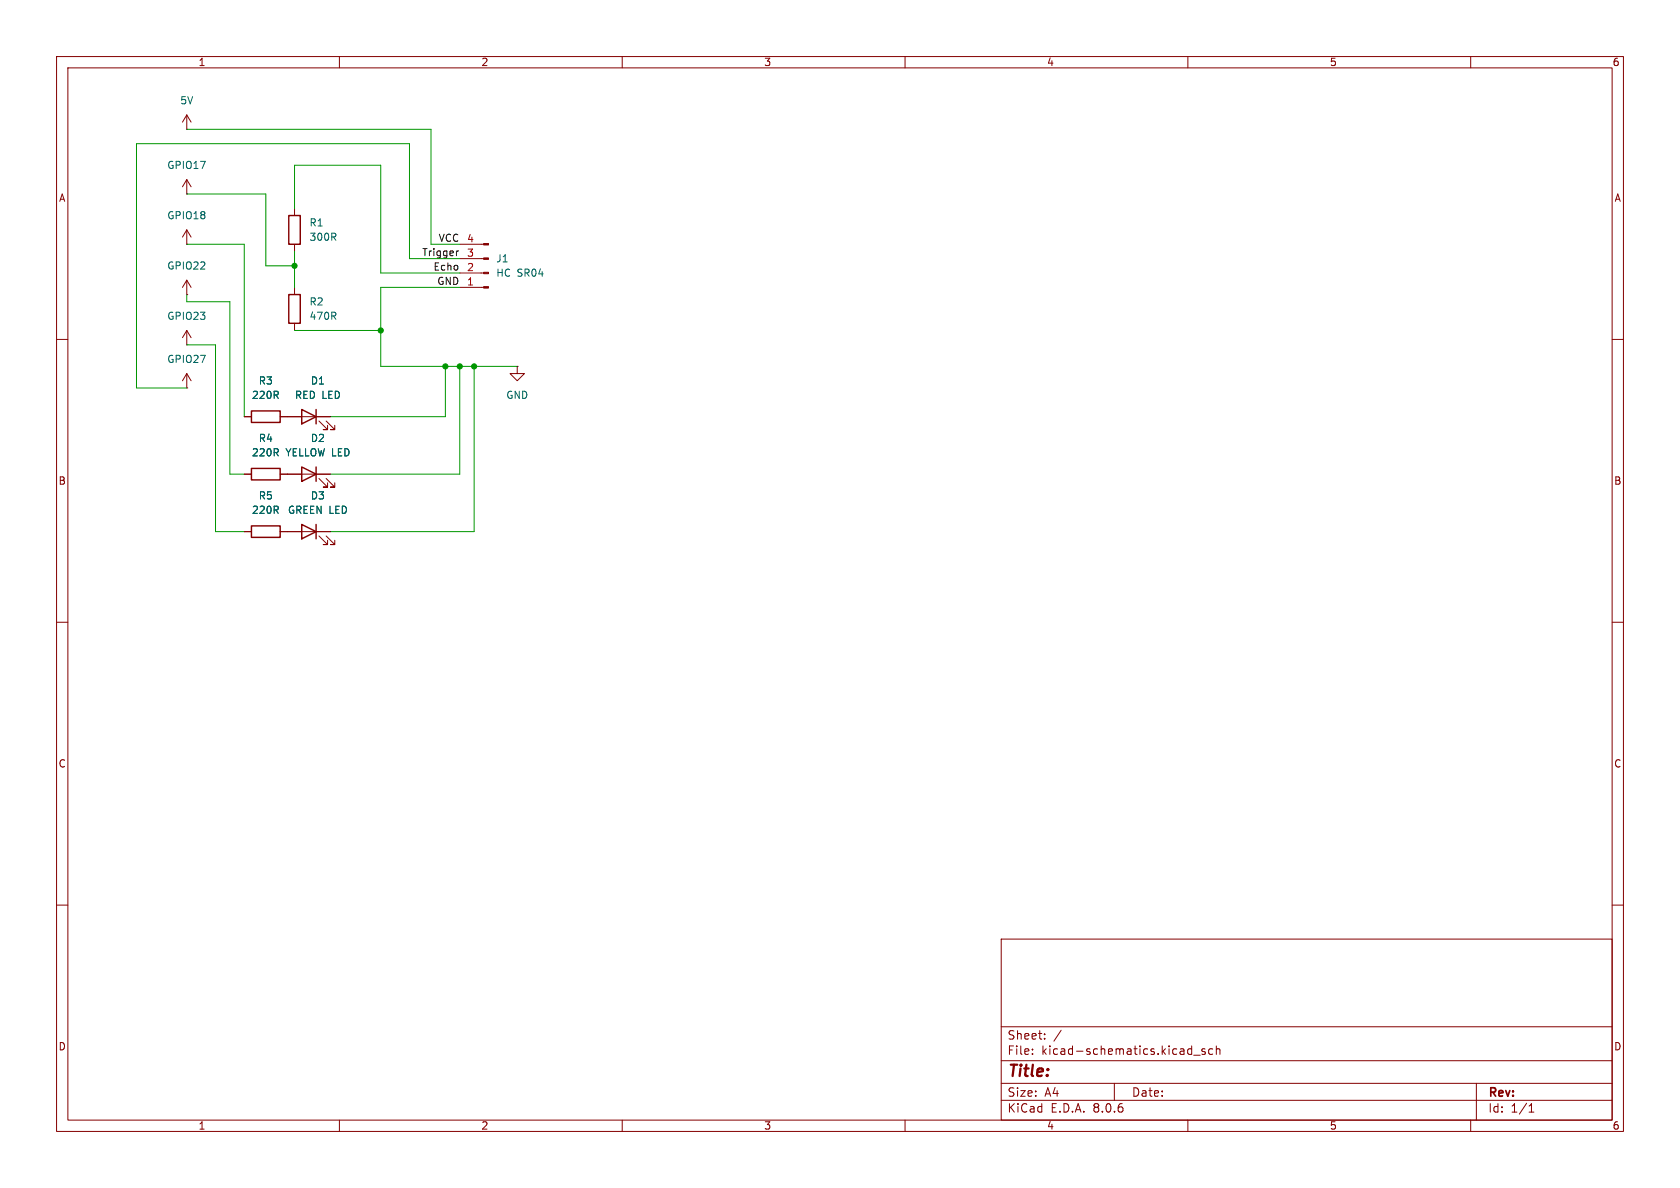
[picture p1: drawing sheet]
<svg xmlns="http://www.w3.org/2000/svg" width="297mm" height="210mm" viewBox="0 0 297 210" stroke-linecap="round" stroke-linejoin="round" font-family="sans-serif">
<g fill="none" stroke="#840000" stroke-width=".18">
<path d="M10 10h277v190h-277zM12 12h273v186h-273zM60 10v2M110 10v2M160 10v2M210 10v2M260 10v2M33 34.3h.1M33 22.9h.1M33 20.3v2.6M33 31.8v2.5M33 31.8l-.7 1.2"/>
<path d="M33 31.8l.8 1.2M33 20.3l-.7 1.3M33 20.3l.8 1.3M52.1 36.8v1.3M10 60h2M33 43.2h.1M33 52.1h.1M33 40.6l-.7 1.3M33 40.6v2.6M33 49.5v2.6M33 58.4v2.6M33 40.6l.8 1.3"/>
<path d="M33 49.5l-.7 1.3M33 49.5l.8 1.3M33 58.4l-.7 1.3M33 58.4l.8 1.3M52.1 43.2v1.3M52.1 50.8v1.3M52.1 57.2v1.2M81.3 43.2h4.2M81.3 45.7h4.2M81.3 48.3h4.2M81.3 50.8h4.2M285 60h2"/>
<path d="M33 68.6h.1M33 61h.1M33 66v2.6M33 66l-.7 1.3M33 66l.8 1.3M43.2 73.7h1.2M49.5 73.7h8.9M56.4 74.4l1.5 1.5h-.8h.8v-.7M57.7 74.4l1.5 1.5h-.8h.8v-.7M91.4 64.8v1.2h1.3l-1.3 1.3-1.2-1.3h1.2M91.4 64.8h.1M43.2 83.8h1.2"/>
<path d="M43.2 94h1.2M49.5 83.8h8.9M49.5 94h8.9M56.4 94.7l1.5 1.6h-.8h.8v-.8M56.4 84.6l1.5 1.5h-.8h.8v-.8M57.7 94.7l1.5 1.6h-.8h.8v-.8M57.7 84.6l1.5 1.5h-.8h.8v-.8M10 110h2M285 110h2M10 160h2M285 160h2M177 166h108v32h-108z"/>
<path d="M60 198v2M110 198v2M160 198v2M177 194.5h108M177 191.5h108M177 187.5h108M177 181.5h108M182.5 186.3v.1M182.5 185.5v.1M184.7 183.6v.1M184.7 182.8v.1M187.6 182.1l-1.3 2"/>
<path d="M197 191.5v3M210 198v2M210.5 185.4l.2 .1M210.7 184.9v1.5M210.7 186.3l-.2 .1M211 186.5h1.2M213 185.5l-.3-.1-.2 .2v.2l.5 .2v.3h-.5M214.4 185.5l-.4-.1-.3 .3v.4l.1 .2h.6M215 185.5l.2-.1 .4 .1 .1 .9M215 184.9v1.5M260 198v2M261 191.5v6.5"/>
<path d="M270.3 196.6h.9M270.3 195.5l.4-.4v1.5"/>
</g>
<path d="M51.1 38.1h2v5.1h-2zM51.1 52.1h2v5.1h-2zM44.4 72.6h5.1v2.1h-5.1zM53.3 72.4l2.6 1.3-2.6 1.2zM55.9 72.4v2.5M44.4 82.8h5.1v2h-5.1zM44.4 93h5.1v2h-5.1zM53.3 92.7l2.6 1.3-2.6 1.3zM53.3 82.6l2.6 1.2-2.6 1.3zM55.9 82.6v2.5M55.9 92.7v2.6" fill="none" stroke="#840000" stroke-width=".25"/>
<g fill="#840000" stroke="#840000" stroke-width=".18">
<path d="M85.5 43.1h.9v.2h-.9z"/>
<path d="M85.5 45.6h.9v.2h-.9z"/>
<path d="M85.5 48.1h.9v.3h-.9z"/>
<path d="M85.5 50.7h.9v.2h-.9z"/>
</g>
<path d="M81.1 44.4l-.3 .1" fill="none" stroke="#0f0f0f" stroke-width=".18"/>
<g fill="none" stroke="#009600" stroke-width=".18">
<path d="M33 22.9h43.2v20.3h5.1M33 34.3h14v12.7h5.1M52.1 36.8v-7.6h15.2v19.1h14M33 43.2h10.2v30.5M33 52.1v1.2h7.6v30.5h2.6M52.1 44.5v6.3M52.1 58.4h15.2M81.3 45.7h-8.9v-20.3h-48.3v43.2h8.9M81.3 50.8h-14v14h24.1M33 61h5.1v33h5.1M78.7 64.8v8.9h-20.3M81.3 64.8v19h-22.9"/>
<path d="M83.8 64.8v29.2h-25.4"/>
</g>
<g fill="#009600" stroke="#009600" stroke-width=".18">
<circle cx="67.3" cy="58.4" r=".46"/>
<circle cx="52.1" cy="47" r=".46"/>
<circle cx="83.8" cy="64.8" r=".46"/>
<circle cx="81.3" cy="64.8" r=".46"/>
<circle cx="78.7" cy="64.8" r=".46"/>
</g>
<text font-size="2.8" fill="#840000" x="178" y="190.9">Title:</text>
<g font-size="2.1" fill="#840000">
<text x="178" y="184">Sheet:</text>
<text x="178" y="186.7">File:</text>
<text x="184.1" y="186.7">kicad-schematics.kicad_sch</text>
<text x="178" y="196.9">KiCad</text>
<text x="178" y="194.1">Size:</text>
<text x="184.7" y="194.1">A4</text>
<text x="185.7" y="196.9">E.D.A.</text>
<text x="193.3" y="196.9">8.0.6</text>
<text x="200" y="194.1">Date:</text>
<text x="263" y="194.3">Rev:</text>
<text x="263" y="196.9">Id:</text>
<text x="267.1" y="196.9">1/1</text>
</g>
<g font-size="1.8" fill="#840000">
<text x="35" y="11.9">1</text>
<text x="85" y="11.9">2</text>
<text x="135" y="11.9">3</text>
<text x="185" y="11.9">4</text>
<text x="235" y="11.9">5</text>
<text x="285" y="11.9">6</text>
<text x="10.3" y="35.9">A</text>
<text x="285.3" y="35.9">A</text>
<text x="10.3" y="85.9">B</text>
<text x="285.3" y="85.9">B</text>
<text x="10.3" y="135.9">C</text>
<text x="285.3" y="135.9">C</text>
<text x="10.3" y="185.9">D</text>
<text x="285.3" y="185.9">D</text>
<text x="35" y="199.9">1</text>
<text x="85" y="199.9">2</text>
<text x="135" y="199.9">3</text>
<text x="185" y="199.9">4</text>
<text x="235" y="199.9">5</text>
<text x="285" y="199.9">6</text>
</g>
<g font-size="1.8" fill="#006464">
<text x="31.8" y="18.6">5V</text>
<text x="29.5" y="30.1">GPIO17</text>
<text x="29.5" y="39">GPIO18</text>
<text x="54.6" y="40.2">R1</text>
<text x="29.5" y="47.9">GPIO22</text>
<text x="54.6" y="42.8">300R</text>
<text x="87.6" y="46.6">J1</text>
<text x="87.6" y="49.1">HC SR04</text>
<text x="29.5" y="56.7">GPIO23</text>
<text x="54.6" y="54.2">R2</text>
<text x="54.6" y="56.7">470R</text>
<text x="29.5" y="64.4">GPIO27</text>
<text x="44.4" y="70.7">220R</text>
<text x="45.6" y="68.2">R3</text>
<text x="52" y="70.7">RED LED</text>
<text x="54.9" y="68.2">D1</text>
<text x="89.4" y="70.7">GND</text>
<text x="44.4" y="80.9">220R</text>
<text x="45.6" y="78.3">R4</text>
<text x="50.4" y="80.9">YELLOW LED</text>
<text x="54.9" y="78.3">D2</text>
<text x="45.6" y="88.5">R5</text>
<text x="54.9" y="88.5">D3</text>
<text x="44.4" y="91">220R</text>
<text x="50.8" y="91">GREEN LED</text>
</g>
<g font-size="1.8" fill="#0f0f0f">
<text x="74.5" y="45.4">Trigger</text>
<text x="76.5" y="47.9">Echo</text>
<text x="77.4" y="42.8">VCC</text>
<text x="77.2" y="50.5">GND</text>
</g>
<g font-size="1.8" fill="#a90000">
<text x="82.5" y="45.5">3</text>
<text x="82.5" y="42.9">4</text>
<text x="82.5" y="50.5">1</text>
<text x="82.5" y="48">2</text>
</g>
</svg>
